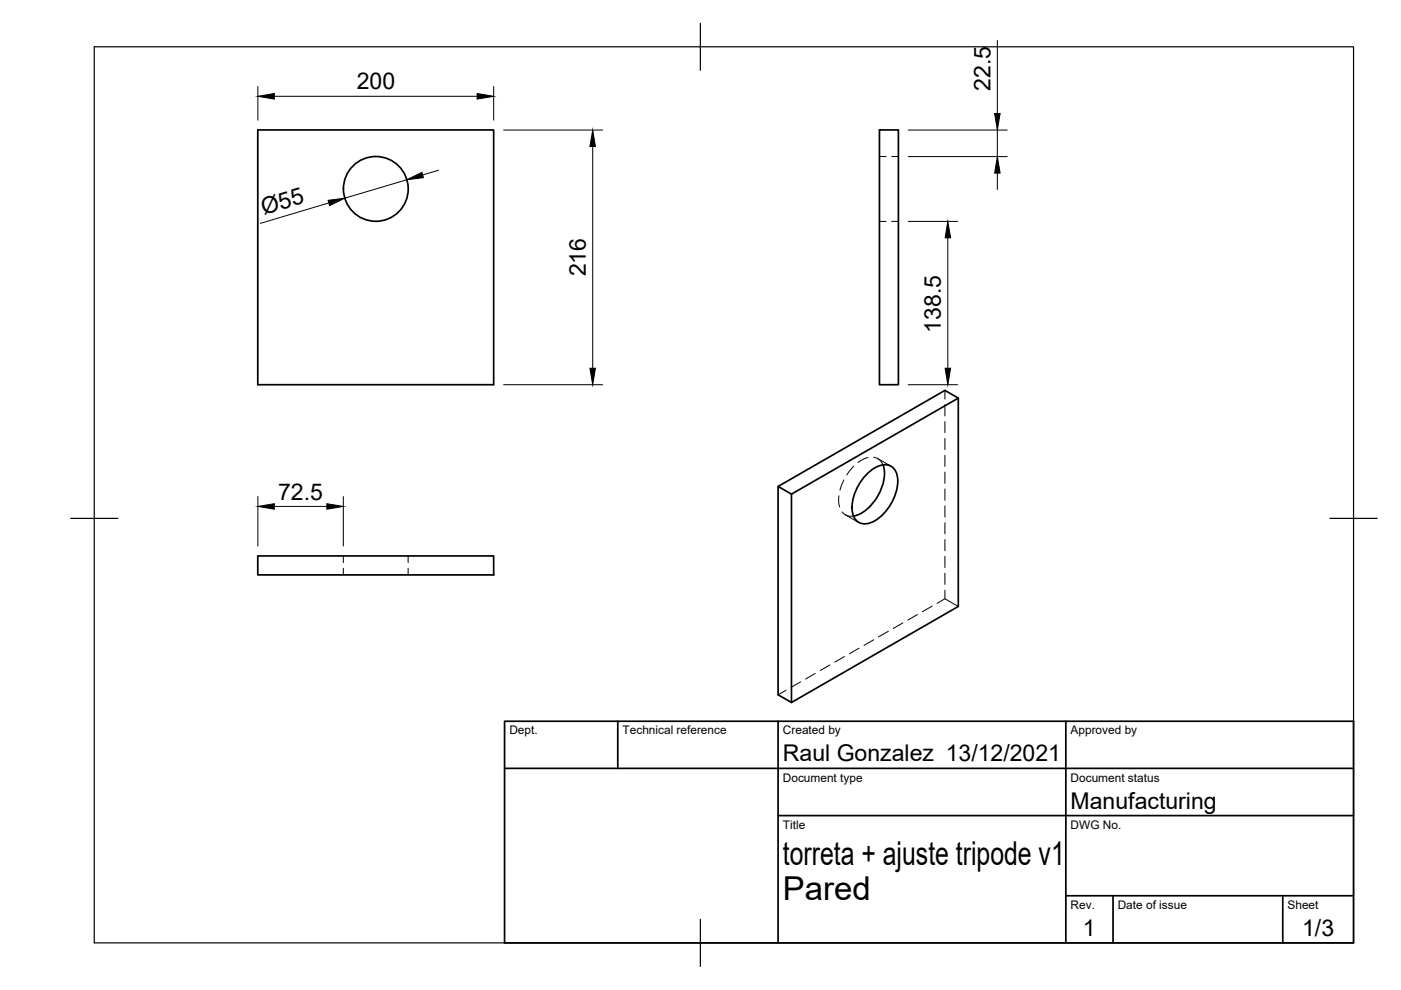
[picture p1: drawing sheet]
<svg xmlns="http://www.w3.org/2000/svg" width="297mm" height="210mm" viewBox="0 0 297 210" stroke-linecap="round" stroke-linejoin="round" font-family="sans-serif">
<!-- layer: Visible -->
<g fill="none" stroke="#000" stroke-width=".36">
<path d="M54.7 27.6h50v54h-50zM186.5 27.6h4v54h-4zM187.2 98.6a8.8 8.8 0 0 1-2.1 8l-1.7 1.7a5.4 5.4 0 0 1-2.4 1.1M203.2 84.4l-35.4 20.4M54.7 117.9h50v4h-50zM165 103.1l35.3-20.3 2.9 1.6v44.2l-35.4 20.3-2.8-1.6v-44.2l2.8 1.7v44.1M184 100.4a4.7 4.7 0 0 1 4.6-1.7 3.7 3.7 0 0 1 1.7 4.2 10.4 10.4 0 0 1-5.7 7.9 2.7 2.7 0 0 1-3.9-2.2 10.2 10.2 0 0 1 3.3-8.2z"/>
<circle cx="79.7" cy="40.1" r="6.9"/>
</g>
<!-- layer: Oculto -->
<g fill="none" stroke="#000" stroke-width=".21">
<path d="M186.5 33.2h1.4M189.1 33.2h1.4M186.5 46.9h1.4M189.1 46.9h1.4M181 98.8l-1.5 1.9M184 97l-.9 .3-1.2 .8M185.2 96.9a2.39 2.39 0 0 1 2 1.7M186.1 97.2l2.8 1.7M200.3 82.8v1.8M200.3 85.8v2.4M200.3 89.4v2.4M200.3 93v2.3"/>
<path d="M200.3 96.5v2.4M72.8 117.9v1.4M86.5 117.9v1.4M177.9 105.1l-.1 1.4 .2 1M178.5 108.5a2.45 2.45 0 0 0 2.5 .9M178.9 101.7l-.8 2.2M179.2 109.1l2.9 1.7M200.3 100.1v2.4M200.3 103.7v2.4M200.3 107.2v2.4M200.3 110.8v2.4M200.3 114.4v2.4"/>
<path d="M200.3 118v2.3M72.8 120.5v1.4M86.5 120.5v1.4M179 139.2l-2 1.2M182.1 137.4l-2 1.2M185.3 135.7l-2.1 1.1M188.3 133.9l-2 1.1M191.4 132.1l-2 1.2M194.5 130.3l-2 1.2M197.6 128.5l-2 1.2M198.7 127.9l1.6-.9 2.9 1.6M200.3 121.5v2.4"/>
<path d="M200.3 125.1v1.9M166.7 146.3l-1.7 1M169.8 144.6l-2.1 1.1M172.8 142.8l-2 1.2M176 141l-2.1 1.2"/>
</g>
<!-- layer: Border -->
<path d="M20 9.9h267v190h-267zM148.5 4.9v10M15 109.9h10M282 109.9h10M148.5 194.9v10" fill="none" stroke="#000" stroke-width=".25"/>
<!-- layer: TitleBlock -->
<path d="M107 152.9h180v47h-180zM131 152.9v10M165 152.9v47M226 152.9v47M107 162.9h180M165 172.9h122M226 189.9h61M236 189.9v10M272 189.9v10" fill="none" stroke="#000" stroke-width=".36"/>
<!-- layer: Dimensions -->
<g fill="none" stroke="#000" stroke-width=".21">
<path d="M54.7 18.3v7.2M104.7 18.3v7.2M211.5 8.6v15.5M58.2 20.4h43M86.3 38.1l-13.2 3.9M93 36.1l-3.4 1M106.8 27.6h21M125.7 31.1v47M192.6 27.6h21M192.6 33.2h21M211.5 27.6v5.6M211.5 36.7v3.5"/>
<path d="M69.7 43l-14.5 4.4M192.6 46.9h10.5M201 50.4v27.7M106.8 81.6h21M192.6 81.6h10.5M54.7 105.3v10.5M58.2 107.4h11.1M72.8 105.3v10.5"/>
</g>
<path d="M54.7 20.4l3.5-.6v1.2zM101.2 19.8l3.5 .6-3.5 .6zM86.3 38.1l3.2-1.6 .3 1.2zM125.7 27.6l.5 3.5h-1.1zM211.5 33.2l.5 3.5h-1.1zM210.9 24.1h1.1l-.5 3.5zM69.6 42.5l3.5-.5-3.2 1.6zM201 46.9l.5 3.5h-1.1zM125.1 78.1h1.1l-.5 3.5zM200.4 78.1h1.1l-.5 3.5zM54.7 107.4l3.5-.6v1.2zM69.3 106.8l3.5 .6-3.5 .6z" fill="#000" stroke="#000" stroke-width=".21"/>
<g font-size="7">
<text x="166" y="183.4">torreta + ajuste tripode v1</text>
<text x="166" y="190.9">Pared</text>
</g>
<g font-size="4.9">
<text x="75.6" y="19">200</text>
<text x="210" y="19.3" transform="rotate(-90 210 19.3)">22.5</text>
<text x="55.9" y="45.5" transform="rotate(-17 55.9 45.5)">Ø55</text>
<text x="124.2" y="58.6" transform="rotate(-90 124.2 58.6)">216</text>
<text x="199.5" y="70.5" transform="rotate(-90 199.5 70.5)">138.5</text>
<text x="58.9" y="105.9">72.5</text>
<text x="166" y="161.4">Raul Gonzalez 13/12/2021</text>
<text x="227" y="171.4">Manufacturing</text>
<text x="229.6" y="198.6">1</text>
<text x="276.1" y="198.6">1/3</text>
</g>
<g font-size="2.5">
<text x="108" y="155.7">Dept.</text>
<text x="132" y="155.7">Technical reference</text>
<text x="166" y="155.7">Created by</text>
<text x="227" y="155.7">Approved by</text>
<text x="166" y="165.7">Document type</text>
<text x="227" y="165.7">Document status</text>
<text x="166" y="175.7">Title</text>
<text x="227" y="175.7">DWG No.</text>
<text x="227" y="192.7">Rev.</text>
<text x="237" y="192.7">Date of issue</text>
<text x="273" y="192.7">Sheet</text>
</g>
</svg>
